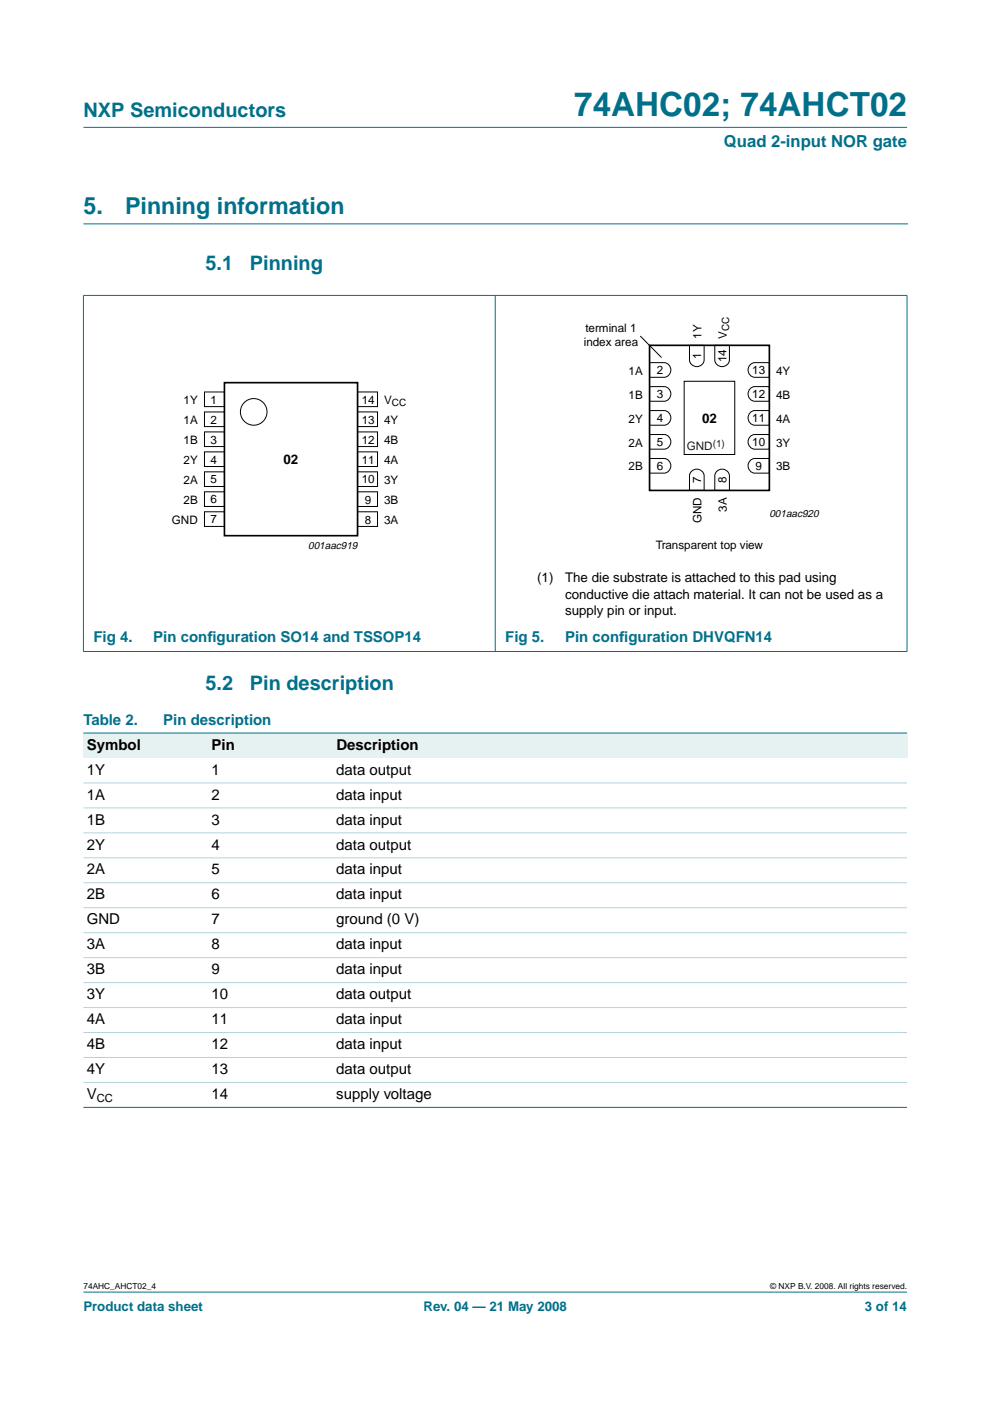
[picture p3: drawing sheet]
<svg xmlns="http://www.w3.org/2000/svg" width="210mm" height="297mm" viewBox="0 0 210 297" stroke-linecap="round" stroke-linejoin="round" font-family="sans-serif">
<g fill="#00708a" stroke="#00708a" stroke-width=".21">
<path d="M17.7 273.9h174.6z"/>
<path d="M17.7 27h174.6z"/>
<path d="M17.7 62.7v75.4z"/>
<path d="M105 62.6v75.6z"/>
<path d="M192.3 62.7v75.4z"/>
<path d="M17.6 62.6h174.8z"/>
<path d="M17.6 138.1h174.8z"/>
</g>
<path d="M17.7 47.5h174.7" fill="none" stroke="#00708a" stroke-width=".21"/>
<g fill="none" stroke="#000" stroke-width=".21">
<path d="M135.7 71.2l4.6 4.6M137.7 76.9h3.1a1.56 1.56 0 0 1 1.4 1.5 1.56 1.56 0 0 1-1.4 1.6h-3.1zM146.2 73.2h3.1v3.1a1.56 1.56 0 0 1-1.6 1.4 1.56 1.56 0 0 1-1.5-1.4zM151.5 73.2h3.2v3.1a1.56 1.56 0 0 1-1.6 1.4 1.56 1.56 0 0 1-1.6-1.4zM159.2 77.2l.8-.3h3.1v3.1h-3.1a1.57 1.57 0 0 1-1.3-1.1 1.57 1.57 0 0 1 .5-1.7zM43.4 83.1h4.2v3.1h-4.2zM43.4 87.3h4.2v3.1h-4.2zM43.4 91.6h4.2v3.1h-4.2zM43.4 95.8h4.2v3.1h-4.2zM75.8 91.6h4.2v3.1h-4.2zM75.8 95.8h4.2v3.1h-4.2zM75.8 83.1h4.2v3.1h-4.2z"/>
<path d="M75.8 87.3h4.2v3.1h-4.2zM137.7 97.2h3.1a1.56 1.56 0 0 1 1.4 1.6 1.56 1.56 0 0 1-1.4 1.5h-3.1zM137.7 92.1h3.1a1.56 1.56 0 0 1 1.4 1.6 1.56 1.56 0 0 1-1.4 1.5h-3.1zM137.7 87h3.1a1.56 1.56 0 0 1 1.4 1.6 1.56 1.56 0 0 1-1.4 1.6h-3.1zM137.7 82h3.1a1.56 1.56 0 0 1 1.4 1.5 1.56 1.56 0 0 1-1.4 1.6h-3.1zM145.1 80.8h10.7v15.6h-10.7zM159.2 97.5l.8-.3h3.1v3.1h-3.1a1.57 1.57 0 0 1-1.3-1.1 1.57 1.57 0 0 1 .5-1.7zM159.2 92.4l.8-.3h3.1v3.1h-3.1a1.57 1.57 0 0 1-1.3-1.1 1.57 1.57 0 0 1 .5-1.7zM159.2 87.4l.8-.4h3.1v3.2h-3.1a1.57 1.57 0 0 1-1.3-1.2 1.57 1.57 0 0 1 .5-1.6zM159.2 82.3l.8-.3h3.1v3.1h-3.1a1.57 1.57 0 0 1-1.3-1.1 1.57 1.57 0 0 1 .5-1.7zM43.4 100h4.2v3.1h-4.2zM43.4 104.3h4.2v3.1h-4.2z"/>
<path d="M43.4 108.5h4.2v3.1h-4.2zM75.8 108.5h4.2v3.1h-4.2zM75.8 100h4.2v3.1h-4.2zM75.8 104.3h4.2v3.1h-4.2zM146.5 100a1.57 1.57 0 0 1 1.7-.5 1.57 1.57 0 0 1 1.1 1.4v3.1h-3.1v-3.1zM151.9 100a1.57 1.57 0 0 1 1.6-.5 1.57 1.57 0 0 1 1.2 1.4v3.1h-3.2v-3.1z"/>
<circle cx="53.8" cy="87.3" r="2.82"/>
</g>
<path d="M137.7 73.2h25.4v30.8h-25.4zM47.6 81.1h28.2v32.5h-28.2z" fill="none" stroke="#000" stroke-width=".35"/>
<g fill="#e6f2f2">
<path d="M17.7 155.4h26.4v5.3h-26.4z" fill-rule="evenodd"/>
<path d="M44.1 155.4h26.5v5.3h-26.5z" fill-rule="evenodd"/>
<path d="M70.6 155.4h121.7v5.3h-121.7z" fill-rule="evenodd"/>
</g>
<g fill="#00708a" stroke="#00708a" stroke-width=".21">
<path d="M17.7 155.4h174.6z"/>
<path d="M17.7 234.8h174.6z"/>
</g>
<g fill="#b3d4db" stroke="#b3d4db" stroke-width=".21">
<path d="M17.7 166h174.6z"/>
<path d="M17.7 171.3h174.6z"/>
<path d="M17.7 176.6h174.6z"/>
<path d="M17.7 181.9h174.6z"/>
<path d="M17.7 187.2h174.6z"/>
<path d="M17.7 192.5h174.6z"/>
<path d="M17.7 197.7h174.6z"/>
<path d="M17.7 203h174.6z"/>
<path d="M17.7 208.3h174.6z"/>
<path d="M17.7 213.6h174.6z"/>
<path d="M17.7 218.9h174.6z"/>
<path d="M17.7 224.2h174.6z"/>
<path d="M17.7 229.5h174.6z"/>
</g>
<text font-size="7.1" fill="#00708a" x="121.7" y="24.7">74AHC02; 74AHCT02</text>
<g font-size="4.9" fill="#00708a">
<text x="17.7" y="45.5">5.</text>
<text x="26.5" y="45.5">Pinning information</text>
</g>
<g font-size="4.2" fill="#00708a">
<text x="17.7" y="24.9">NXP Semiconductors</text>
<text x="43.6" y="57.3">5.1</text>
<text x="53" y="57.3">Pinning</text>
<text x="43.6" y="146.2">5.2</text>
<text x="53" y="146.2">Pin description</text>
</g>
<text font-size="3.5" fill="#00708a" x="153.5" y="31.1">Quad 2-input NOR gate</text>
<g font-size="3.2" fill="#00708a">
<text x="19.8" y="136">Fig 4.</text>
<text x="32.5" y="136">Pin conf</text>
<text x="44" y="136">iguration SO14 and TSSOP14</text>
<text x="107.1" y="136">Fig 5.</text>
<text x="119.8" y="136">Pin conf</text>
<text x="131.3" y="136">iguration DHVQFN14</text>
<text x="17.7" y="153.7">Table 2.</text>
<text x="34.6" y="153.7">Pin description</text>
</g>
<g font-size="3.2">
<text x="18.4" y="158.9">Symbol</text>
<text x="44.9" y="158.9">Pin</text>
<text x="71.3" y="158.9">Description</text>
<text x="18.4" y="164.2">1Y</text>
<text x="44.9" y="164.2">1</text>
<text x="71.3" y="164.2">data output</text>
<text x="18.4" y="169.5">1A</text>
<text x="44.9" y="169.5">2</text>
<text x="71.3" y="169.5">data input</text>
<text x="18.4" y="174.8">1B</text>
<text x="44.9" y="174.8">3</text>
<text x="71.3" y="174.8">data input</text>
<text x="18.4" y="180.1">2Y</text>
<text x="18.4" y="185.4">2A</text>
<text x="44.9" y="180.1">4</text>
<text x="44.9" y="185.4">5</text>
<text x="71.3" y="180.1">data output</text>
<text x="71.3" y="185.4">data input</text>
<text x="18.4" y="190.7">2B</text>
<text x="44.9" y="190.7">6</text>
<text x="71.3" y="190.7">data input</text>
<text x="18.4" y="196">GND</text>
<text x="44.9" y="196">7</text>
<text x="71.3" y="196">ground (0 V)</text>
<text x="18.4" y="201.3">3A</text>
<text x="44.9" y="201.3">8</text>
<text x="71.3" y="201.3">data input</text>
<text x="18.4" y="206.6">3B</text>
<text x="44.9" y="206.6">9</text>
<text x="71.3" y="206.6">data input</text>
<text x="18.4" y="211.9">3Y</text>
<text x="44.9" y="211.9">10</text>
<text x="71.3" y="211.9">data output</text>
<text x="18.4" y="217.2">4A</text>
<text x="44.9" y="217.2">11</text>
<text x="71.3" y="217.2">data input</text>
<text x="18.4" y="222.4">4B</text>
<text x="18.4" y="227.7">4Y</text>
<text x="44.9" y="222.4">12</text>
<text x="44.9" y="227.7">13</text>
<text x="71.3" y="222.4">data input</text>
<text x="71.3" y="227.7">data output</text>
<text x="18.4" y="233">V</text>
<text x="44.9" y="233">14</text>
<text x="71.3" y="233">supply voltage</text>
</g>
<g font-size="2.8">
<text x="148.9" y="89.6">02</text>
<text x="60.1" y="98.3">02</text>
<text x="113.9" y="123.4">(1)</text>
<text x="119.8" y="123.4">The die substrate is attached to this pad using</text>
<text x="119.8" y="127">conductive die attach material. It can not be used as a</text>
<text x="119.8" y="130.5">supply pin or input.</text>
</g>
<g font-size="2.8" fill="#00708a">
<text x="17.7" y="278">Product data sheet</text>
<text x="89.8" y="278">Rev. 04 — 21 May 2008</text>
<text x="183.4" y="278">3 of 14</text>
</g>
<g font-size="2.5">
<text x="124.1" y="70.4">terminal 1</text>
<text x="148.7" y="71.8" transform="rotate(-90 148.7 71.8)">1Y</text>
<text x="154.1" y="71.8" transform="rotate(-90 154.1 71.8)">V</text>
<text x="123.8" y="73.4">index area</text>
<text x="148.7" y="76.2" transform="rotate(-90 148.7 76.2)">1</text>
<text x="154" y="76.9" transform="rotate(-90 154 76.9)">14</text>
<text x="133.3" y="79.4">1A</text>
<text x="139.3" y="79.4">2</text>
<text x="159.5" y="79.4">13</text>
<text x="164.5" y="79.4">4Y</text>
<text x="38.9" y="85.6">1Y</text>
<text x="38.9" y="89.9">1A</text>
<text x="44.6" y="85.6">1</text>
<text x="44.6" y="89.8">2</text>
<text x="76.7" y="85.6">14</text>
<text x="76.7" y="89.8">13</text>
<text x="81.5" y="85.6">V</text>
<text x="81.5" y="89.9">4Y</text>
<text x="133.3" y="89.6">2Y</text>
<text x="133.3" y="84.5">1B</text>
<text x="139.3" y="89.5">4</text>
<text x="139.3" y="84.4">3</text>
<text x="159.5" y="89.5">11</text>
<text x="159.5" y="84.4">12</text>
<text x="164.5" y="89.6">4A</text>
<text x="164.5" y="84.5">4B</text>
<text x="38.9" y="94.1">1B</text>
<text x="44.6" y="94">3</text>
<text x="76.7" y="94">12</text>
<text x="81.5" y="94.1">4B</text>
<text x="133.3" y="94.7">2A</text>
<text x="139.3" y="94.6">5</text>
<text x="159.5" y="94.6">10</text>
<text x="164.5" y="94.7">3Y</text>
<text x="38.9" y="98.3">2Y</text>
<text x="44.6" y="98.3">4</text>
<text x="76.7" y="98.3">11</text>
<text x="81.5" y="98.3">4A</text>
<text x="133.3" y="99.7">2B</text>
<text x="139.3" y="99.7">6</text>
<text x="160.2" y="99.7">9</text>
<text x="164.5" y="99.7">3B</text>
<text x="38.9" y="102.6">2A</text>
<text x="38.9" y="106.8">2B</text>
<text x="44.6" y="102.5">5</text>
<text x="44.6" y="106.7">6</text>
<text x="76.7" y="102.5">10</text>
<text x="77.4" y="106.8">9</text>
<text x="81.5" y="102.6">3Y</text>
<text x="81.5" y="106.8">3B</text>
<text x="148.7" y="102.4" transform="rotate(-90 148.7 102.4)">7</text>
<text x="154" y="102.4" transform="rotate(-90 154 102.4)">8</text>
<text x="36.5" y="111">GND</text>
<text x="44.6" y="111">7</text>
<text x="77.4" y="111">8</text>
<text x="81.5" y="111">3A</text>
<text x="148.7" y="110.9" transform="rotate(-90 148.7 110.9)">GND</text>
<text x="154.1" y="108.5" transform="rotate(-90 154.1 108.5)">3A</text>
<text x="139.1" y="116.4">Transparent top view</text>
</g>
<text font-size="2.5" fill="#231f20" x="145.6" y="95.5">GND</text>
<text font-size="2.4" x="20.5" y="233.6">CC</text>
<g font-size="2.2">
<text x="163.1" y="109.6">001aac920</text>
<text x="65.3" y="116.4">001aac919</text>
</g>
<g font-size="2.1">
<text x="154.6" y="70.2" transform="rotate(-90 154.6 70.2)">CC</text>
<text x="83.1" y="86.1">CC</text>
</g>
<text font-size="2.1" fill="#231f20" x="151.1" y="94.8">(1)</text>
<g font-size="1.8">
<text x="17.7" y="273.4">74AHC_AHCT02_4</text>
<text x="163.3" y="273.4">© NXP B.V. 2008. All rights reserved.</text>
</g>
</svg>
